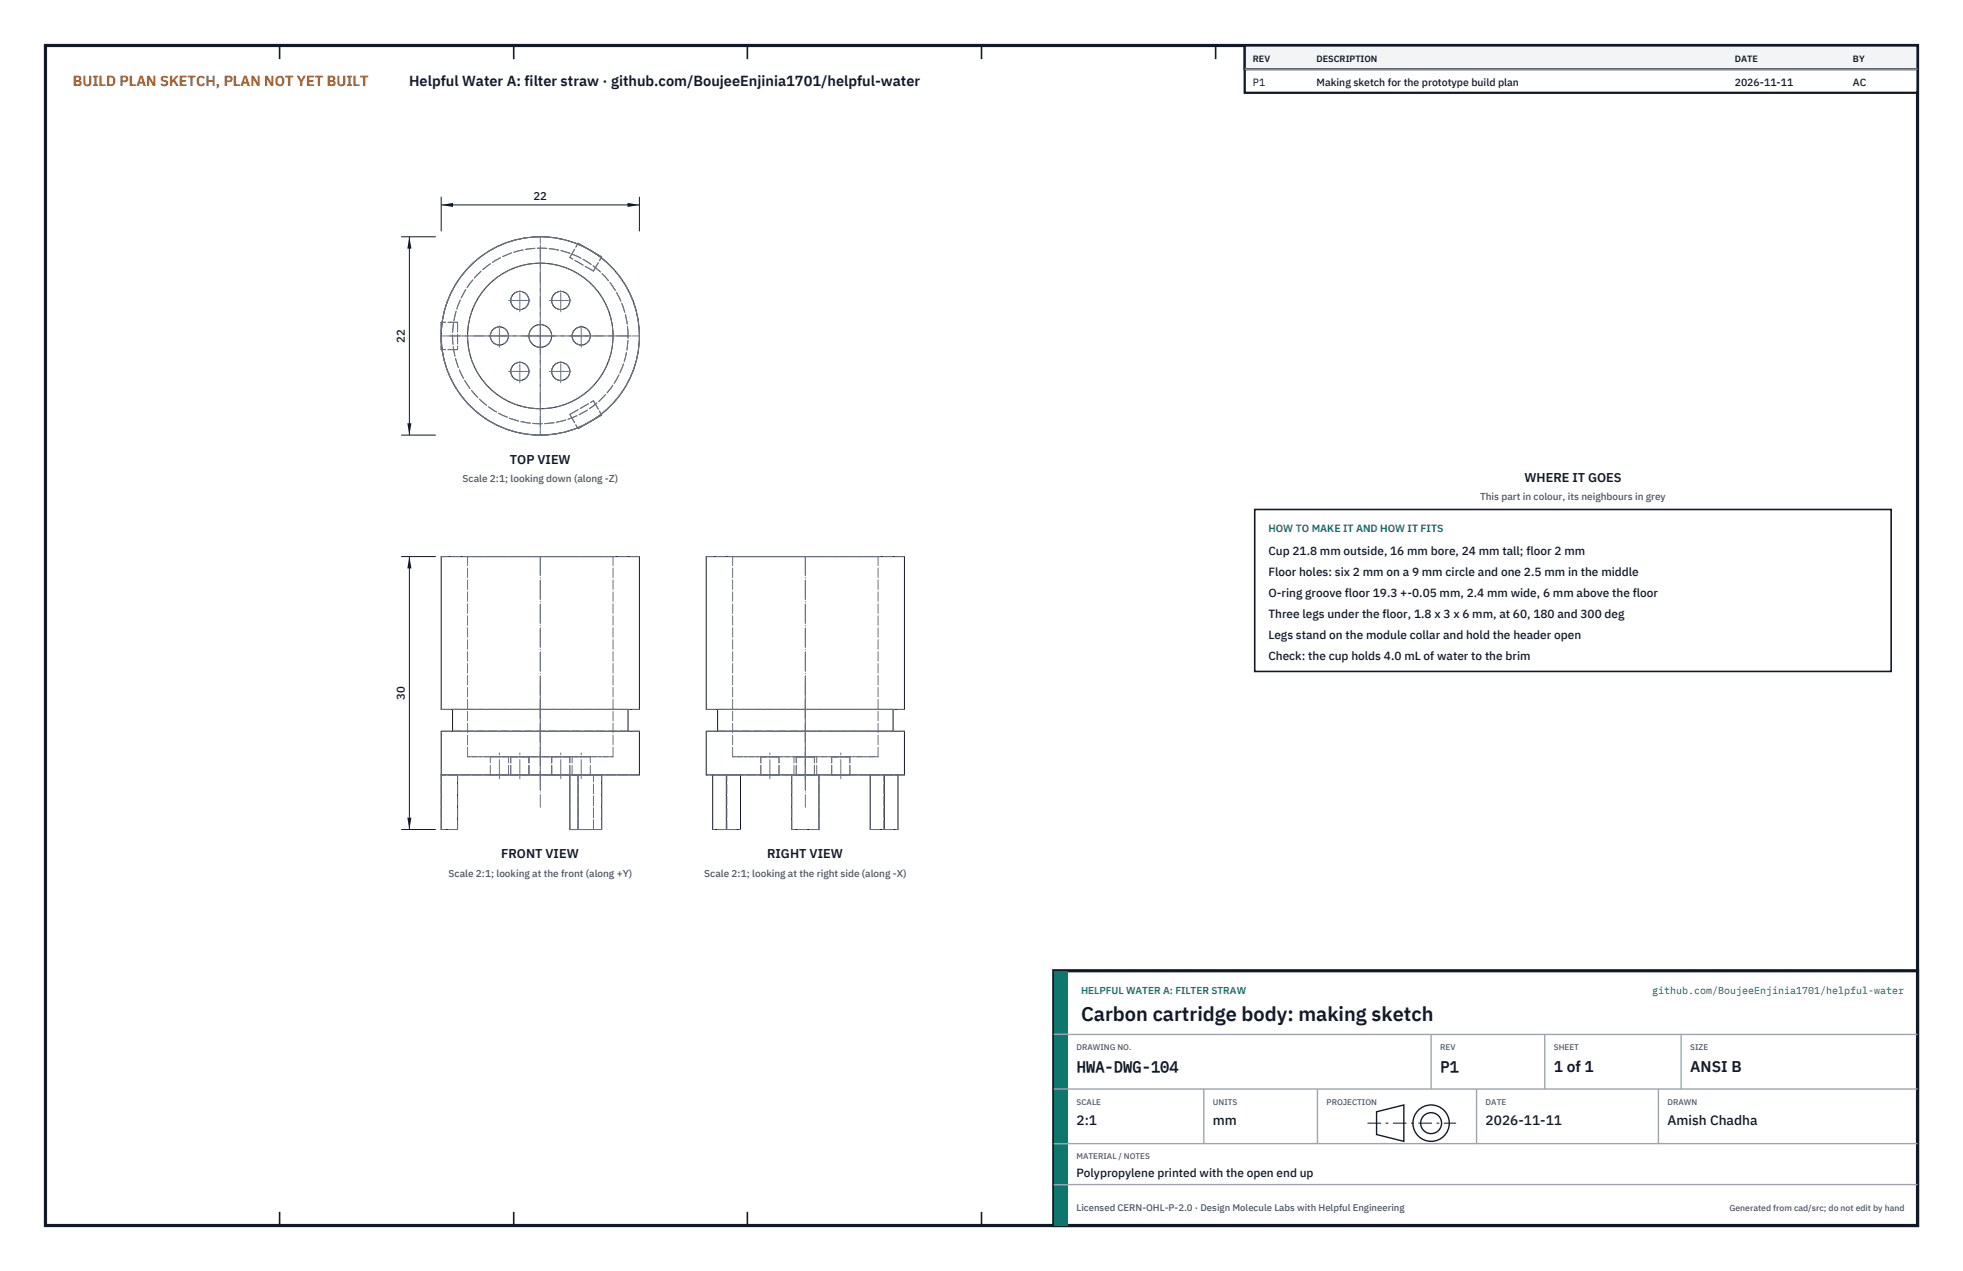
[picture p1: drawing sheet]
<svg xmlns="http://www.w3.org/2000/svg" width="432mm" height="279mm" viewBox="0 0 432 279" stroke-linecap="round" stroke-linejoin="round" font-family="sans-serif">
<path d="M10 10h411.8v259.4h-411.8z" fill="none" stroke="#111827" stroke-width=".7" stroke-linecap="butt"/>
<g fill="none" stroke="#111827" stroke-width=".35">
<path d="M61.5 10v3M113 10v3M164.4 10v3M215.9 10v3M267.4 10v3M318.9 10v3M370.3 10v3M61.5 266.4v3M113 266.4v3M164.4 266.4v3M215.9 266.4v3M267.4 266.4v3"/>
<path d="M318.9 266.4v3M370.3 266.4v3"/>
</g>
<g fill="none" stroke="#111727" stroke-width=".22">
<path d="M127 53.6l.2-.1 5.1 3-.1 .1M97.3 70.9h-.3v6h.3M132.2 91l.1 .2-5.1 3-.2-.2M97 122.4h43.6v33.5h-43.6zM155.4 122.4h43.6v33.5h-43.6zM99.5 155.9v4.9M138.1 155.9v4.9M157.9 155.9v4.9M196.5 155.9v4.9M97 170.4h43.6v-9.6h-43.6v21.6h3.6v-12M125.4 170.4v12h6.9v-12M127.2 170.4v12"/>
<path d="M156.8 170.4h40.7M156.8 170.4h-1.4v-9.6h43.6v9.6h-1.5M156.8 170.4v12h6.1v-12M159.8 170.4v12M174.2 170.4v12h6v-12M191.4 170.4v12h6.1v-12M194.5 170.4v12"/>
<circle cx="109.8" cy="73.8" r="2"/>
<circle cx="114.3" cy="66.1" r="2"/>
<circle cx="118.8" cy="73.8" r="21.8"/>
<circle cx="118.8" cy="73.8" r="16"/>
<circle cx="118.8" cy="73.8" r="2.5"/>
<circle cx="123.3" cy="66.1" r="2"/>
<circle cx="127.8" cy="73.8" r="2"/>
<circle cx="114.3" cy="81.6" r="2"/>
<circle cx="123.3" cy="81.6" r="2"/>
</g>
<g fill="none" stroke="#6a7180" stroke-width=".22" stroke-dasharray="2.1 .5">
<path d="M125.4 56.6l1.6-3M125.4 56.6l1.8-3.1M127 53.6a21.8 21.8 0 0 0-29.7 17.3M129.7 55l-2.7-1.4M130.5 59.6l-5.1-3M130.5 59.6l1.7-3M130.5 59.6l1.8-3.1M132.2 56.6l-2.5-1.6M132.3 56.5l-5.1-3M97 73.9l.3 3M97 70.9v6M97.3 76.9a21.8 21.8 0 0 0 29.7 17.1"/>
<path d="M97.3 70.9l-.3 3M100.6 76.9h-3.3M100.6 70.9v6M100.6 70.9h-3.3M100.6 76.9h-3.6M100.6 70.9h-3.6M140.6 73.9a21.8 21.8 0 0 0-8.4-17.3M125.4 91.1l5.1-3M125.4 91.1l1.6 2.9M125.4 91.1l1.8 3.1M127 94l2.7-1.3M127.2 94.2l5.1-3"/>
<path d="M129.7 92.7l2.5-1.7M130.5 88.1l1.7 2.9M130.5 88.1l1.8 3.1M132.2 91a21.8 21.8 0 0 0 8.4-17.1M102.8 122.4h32M134.8 122.4h-32M140.6 122.4h-43.6M161.2 122.4h16M177.2 122.4h16M193.2 122.4h-32M199 122.4h-43.6M97 155.9h43.6"/>
<path d="M99.5 155.9h38.6M138.1 155.9h-38.6M155.4 155.9h43.6M157.9 155.9h19.3M177.2 155.9h19.3M196.5 155.9h-38.6M97 170.4h.3M97 160.8h43.6M97.3 170.4h-.3M99.5 160.8h38.6M100.6 170.4h-3.3M102.8 166.3h32"/>
<path d="M102.8 166.3v-43.9M107.8 166.3h4M107.8 170.4h4M107.8 170.4v-4.1M111.8 166.3h-4M111.8 170.4v-4.1M111.8 170.4h-4M112.4 166.3h3.9M112.4 170.4h3.9M112.4 170.4v-4.1M116.3 166.3h-3.9M116.3 166.3h5"/>
<path d="M116.3 170.4v-4.1M116.3 170.4h-3.9M116.3 170.4h5M121.3 166.3h4M121.3 166.3h-5M121.3 170.4h4M121.3 170.4v-4.1M121.3 170.4h-5M125.3 166.3h-4M125.3 170.4v-4.1M125.3 170.4h-4M125.4 170.4h5.1"/>
<path d="M125.4 170.4h1.6M125.8 166.3h4M125.8 170.4h4M125.8 170.4v-4.1M127 170.4h-29.7M127 170.4h2.7M127 170.4h.2M129.7 170.4h-2.7M129.7 170.4h2.5M129.7 170.4h-2.5M129.8 166.3h-4M129.8 170.4v-4.1"/>
<path d="M129.8 170.4h-4M130.5 170.4h-5.1M130.5 170.4h1.7M132.2 170.4h.1M132.2 170.4h-2.5M132.3 170.4h-2.6M134.8 166.3h-32M134.8 166.3v-43.9M138.1 160.8h-38.6M140.6 170.4h-8.4M155.4 160.8h43.6M156.8 170.4h.2"/>
<path d="M157 170.4h1.3M157 170.4h-.2M157.9 160.8h19.3M158.3 170.4h1.7M159.9 170.4h3M159.9 170.4h-2.9M161.2 166.3h16M161.2 166.3v-43.9M162.9 170.4h-2.9M167.4 166.3h2M167.4 170.4h2M167.4 170.4v-4.1"/>
<path d="M169.4 166.3h2M169.4 170.4h2M171.4 166.3h-4M171.4 170.4h-4M171.4 170.4v-4.1M174.2 170.4h-18.8M174.6 166.3h2.6M174.6 170.4h2.6M174.6 170.4v-4.1M175.1 166.3h2.1M175.1 170.4h2.1M175.1 170.4v-4.1"/>
<path d="M177.2 166.3h16M177.2 166.3h2M177.2 166.3h2.5M177.2 170.4h2M177.2 170.4h2.5M177.2 170.4h-3M177.2 160.8h19.3M179.2 166.3h-4.1M179.2 170.4h-4.1M179.2 170.4v-4.1M179.7 166.3h-5.1M179.7 170.4h-5.1"/>
<path d="M179.7 170.4v-4.1M180.2 170.4h-6M180.2 170.4h-3M182.9 166.3h2M182.9 170.4h2M182.9 170.4v-4.1M184.9 166.3h2M184.9 170.4h2M186.9 166.3h-4M186.9 170.4h-4M186.9 170.4v-4.1M191.4 170.4h3"/>
<path d="M193.2 166.3h-32M193.2 166.3v-43.9M194.4 170.4h1.6M194.4 170.4h3M196 170.4h1.4M196.5 160.8h-38.6M197.4 170.4h.1M199 170.4h-18.8M97 182.4v-12M100.6 182.4v-12M100.6 182.4h-3.6M125.4 182.4v-12"/>
<path d="M125.4 182.4h5.1M125.4 182.4h1.8M127.2 182.4v-12M130.5 182.4v-12M130.5 182.4h-5.1M130.5 182.4h1.8M132.3 182.4v-12M132.3 182.4h-5.1M159.9 182.4v-12M159.9 182.4h3M159.9 182.4h-3.1M174.2 182.4v-12"/>
<path d="M180.2 182.4v-12M180.2 182.4h-6M191.4 182.4h3M194.4 182.4v-12M194.4 182.4h3.1"/>
<circle cx="109.8" cy="73.8" r="2"/>
<circle cx="114.3" cy="66.1" r="2"/>
<circle cx="118.8" cy="73.8" r="21.8"/>
<circle cx="118.8" cy="73.8" r="19.3"/>
<circle cx="118.8" cy="73.8" r="16"/>
<circle cx="118.8" cy="73.8" r="2.5"/>
<circle cx="123.3" cy="66.1" r="2"/>
<circle cx="127.8" cy="73.8" r="2"/>
<circle cx="114.3" cy="81.6" r="2"/>
<circle cx="123.3" cy="81.6" r="2"/>
</g>
<g fill="none" stroke="#6a7180" stroke-width=".22" stroke-dasharray="4.2 .5 0 .5">
<path d="M97 73.9h43.6M98.8 73.9h40M107.3 73.9h5.1M109.9 76.4v-5.1M111.8 66h5M114.3 68.6v-5.1M115.7 73.9h6.3M118.9 77v-6.3M120.8 66h5M123.3 68.6v-5.1M125.3 73.9h5M127.9 76.4v-5.1"/>
<path d="M111.8 81.7h5M114.3 84.1v-4.9M118.9 95.6v-43.6M118.9 93.8v-40M120.8 81.7h5M123.3 84.1v-4.9M118.9 122.4v42.1M177.2 122.4v42.1M118.9 153.6v23.9M118.9 149.9v16.9M177.2 153.6v23.9M177.2 149.9v16.9"/>
<path d="M109.9 171.2v-5.7M114.3 171.2v-5.7M118.9 173.8v-51.4M118.9 171.4v-6M123.3 171.2v-5.7M127.9 171.2v-5.7M169.3 171.2v-5.7M177.2 173.8v-51.4M177.2 171.4v-6M177.2 171.2v-5.7M185 171.2v-5.7"/>
</g>
<path d="M97 43.2v7.6M97 45h43.6M140.6 43.2v7.6" fill="none" stroke="#111827" stroke-width=".22"/>
<path d="M97 45l2.7-.4v.9zM138 44.6v.9l2.6-.5z" fill="#111827"/>
<path d="M88.2 52h7.6M90.1 52v43.6M88.2 95.6h7.6" fill="none" stroke="#111827" stroke-width=".22"/>
<path d="M90.1 52l-.5 2.7h.9zM89.6 93h.9l-.4 2.6z" fill="#111827"/>
<path d="M88.2 122.4h7.6M90.1 122.4v60M88.2 182.4h7.6" fill="none" stroke="#111827" stroke-width=".22"/>
<path d="M90.1 122.4l-.5 2.6h.9zM89.6 179.7h.9l-.4 2.7z" fill="#111827"/>
<path d="M276 112h140v35.6h-140z" fill="#fff" stroke="#111827" stroke-width=".35"/>
<path d="M273.8 10h148v10.4h-148z" fill="#fff" stroke="#111827" stroke-width=".5"/>
<path d="M273.8 10h148v5.2h-148z" fill="#f3f4f6" stroke="#111827" stroke-width=".5"/>
<path d="M273.8 15.2h148" fill="none" stroke="#9ca3af" stroke-width=".3"/>
<path d="M231.8 213.4h190v56h-190z" fill="#fff" stroke="#111827" stroke-width=".7" stroke-linecap="butt"/>
<path d="M231.8 213.4h3v56h-3z" fill="#0f766e"/>
<path d="M231.8 227.4h190M231.8 239.4h190M264.8 239.4v12M289.8 239.4v12M314.8 227.4v12M324.8 239.4v12M339.8 227.4v12M364.8 239.4v12M369.8 227.4v12M231.8 251.4h190M231.8 260.4h190" fill="none" stroke="#9ca3af" stroke-width=".3"/>
<g fill="none" stroke="#111827" stroke-width=".3">
<path d="M302.8 244.4l6-1.5v8l-6-1.5z"/>
<circle cx="314.8" cy="246.9" r="4"/>
<circle cx="314.8" cy="246.9" r="2.3"/>
</g>
<path d="M300.8 246.9h19.5" fill="none" stroke="#111827" stroke-width=".22" stroke-dasharray="3 1 .6 1" stroke-linecap="butt"/>
<text font-size="4.4" fill="#111827" x="237.8" y="224.4">Carbon cartridge body: making sketch</text>
<g font-size="3.4" fill="#111827">
<text x="236.8" y="235.6">HWA-DWG-104</text>
<text x="316.8" y="235.6">P1</text>
<text x="341.8" y="235.6">1 of 1</text>
<text x="371.8" y="235.6">ANSI B</text>
</g>
<text font-size="3.2" fill="#b45309" x="16" y="19">BUILD PLAN SKETCH, PLAN NOT YET BUILT</text>
<text font-size="3.2" fill="#111827" x="90" y="19">Helpful Water A: filter straw · github.com/BoujeeEnjinia1701/helpful-water</text>
<g font-size="3" fill="#111827">
<text x="236.8" y="247.2">2:1</text>
<text x="266.8" y="247.2">mm</text>
<text x="326.8" y="247.2">2026-11-11</text>
<text x="366.8" y="247.2">Amish Chadha</text>
</g>
<g font-size="2.8" fill="#111827">
<text x="112.2" y="102">TOP VIEW</text>
<text x="335.3" y="106">WHERE IT GOES</text>
<text x="110.2" y="188.7">FRONT VIEW</text>
<text x="168.8" y="188.7">RIGHT VIEW</text>
</g>
<g font-size="2.6" fill="#111827">
<text x="279" y="122">Cup 21.8 mm outside, 16 mm bore, 24 mm tall; floor 2 mm</text>
<text x="279" y="126.6">Floor holes: six 2 mm on a 9 mm circle and one 2.5 mm in the middle</text>
<text x="279" y="131.2">O-ring groove floor 19.3 +-0.05 mm, 2.4 mm wide, 6 mm above the floor</text>
<text x="279" y="135.8">Three legs under the floor, 1.8 x 3 x 6 mm, at 60, 180 and 300 deg</text>
<text x="279" y="140.4">Legs stand on the module collar and hold the header open</text>
<text x="279" y="145">Check: the cup holds 4.0 mL of water to the brim</text>
<text x="236.8" y="258.8">Polypropylene printed with the open end up</text>
</g>
<g font-size="2.5" fill="#111827">
<text x="117.4" y="44.1">22</text>
<text x="89.1" y="75.3" transform="rotate(-90 89.1 75.3)">22</text>
<text x="89.1" y="153.8" transform="rotate(-90 89.1 153.8)">30</text>
</g>
<g font-size="2.3" fill="#111827">
<text x="275.6" y="18.8">P1</text>
<text x="289.6" y="18.8">Making sketch for the prototype build plan</text>
<text x="381.6" y="18.8">2026-11-11</text>
<text x="407.6" y="18.8">AC</text>
</g>
<text font-size="2.3" fill="#0f766e" x="279" y="117">HOW TO MAKE IT AND HOW IT FITS</text>
<g font-size="2.2" fill="#4b5563">
<text x="101.8" y="106">Scale 2:1; looking down (along -Z)</text>
<text x="325.6" y="110">This part in colour, its neighbours in grey</text>
<text x="98.7" y="192.7">Scale 2:1; looking at the front (along +Y)</text>
<text x="154.9" y="192.7">Scale 2:1; looking at the right side (along -X)</text>
</g>
<g font-size="2.2" fill="#0f766e">
<text x="237.8" y="218.4">HELPFUL WATER A: FILTER STRAW</text>
<text x="363.4" y="218.4">github.com/BoujeeEnjinia1701/helpful-water</text>
</g>
<text font-size="2.1" fill="#4b5563" x="236.8" y="266.2">Licensed CERN-OHL-P-2.0 · Design Molecule Labs with Helpful Engineering</text>
<g font-size="2" fill="#111827">
<text x="275.6" y="13.6">REV</text>
<text x="289.6" y="13.6">DESCRIPTION</text>
<text x="381.6" y="13.6">DATE</text>
<text x="407.6" y="13.6">BY</text>
</g>
<text font-size="1.9" fill="#4b5563" x="380.4" y="266.2">Generated from cad/src; do not edit by hand</text>
<g font-size="1.8" fill="#4b5563">
<text x="236.8" y="230.8">DRAWING NO.</text>
<text x="316.8" y="230.8">REV</text>
<text x="341.8" y="230.8">SHEET</text>
<text x="371.8" y="230.8">SIZE</text>
<text x="236.8" y="242.8">SCALE</text>
<text x="266.8" y="242.8">UNITS</text>
<text x="291.8" y="242.8">PROJECTION</text>
<text x="326.8" y="242.8">DATE</text>
<text x="366.8" y="242.8">DRAWN</text>
<text x="236.8" y="254.8">MATERIAL / NOTES</text>
</g>
</svg>
